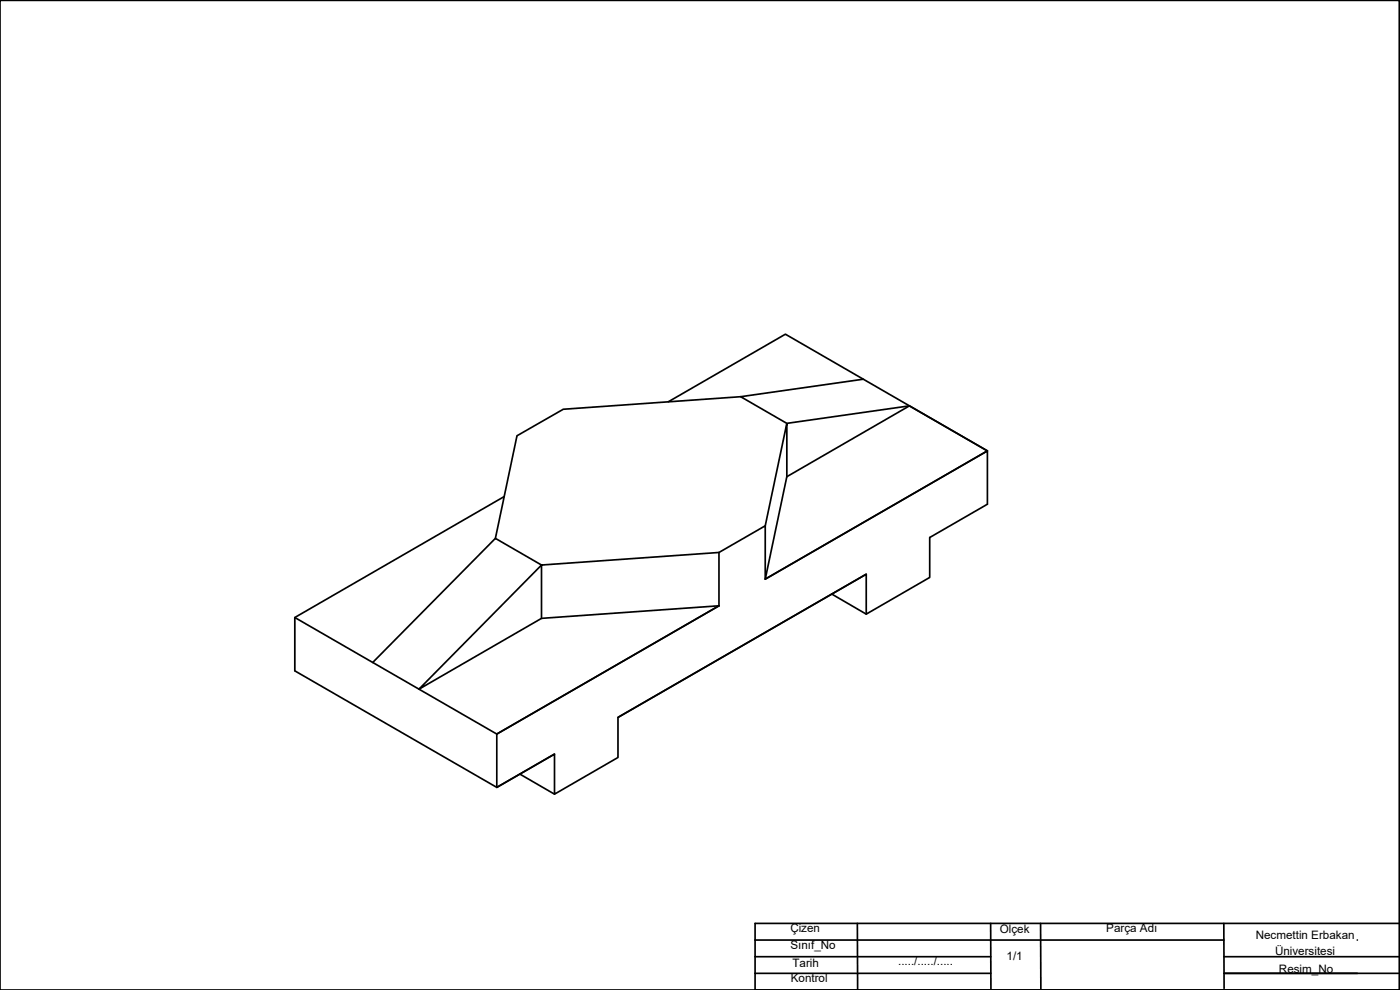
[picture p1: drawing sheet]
<svg xmlns="http://www.w3.org/2000/svg" width="420mm" height="297mm" viewBox="0 0 420 297" stroke-linecap="round" stroke-linejoin="round" font-family="sans-serif">
<!-- layer: 0 -->
<g fill="none" stroke="#000" stroke-width=".51">
<path d="M0 .1h419.9v296.9h-419.9zM222.3 119l-53.3 3.8-13.8 8-6.5 30.7M259.1 113.8l-36.8 5.2 13.8 8 36.8-5.2M200.6 120.6l35.1-20.3 60.6 35M296.3 135.3l-23.4-13.5-36.8 21.2-6.4 30.8 66.6-38.5v16l-17.3 10v12l-19 11v-12l-74.5 43v12l-19.1 11v-12l-17.3 9.9v-16l-60.6-34.9v16l60.6 34.9 17.3-9.9M296.3 135.3l-66.6 38.5v-16l-13.9 8v16M151.3 149l-62.8 36.3M236.1 143v-16l-6.4 30.8M215.8 165.8l-53.3 3.7-36.8 37.3 36.8-21.3v-16l-13.8-8-36.9 37.3M249.6 178.3l10.4 6M260 172.3l-74.5 43M215.8 181.8l-66.7 38.4"/>
<path d="M215.8 181.8l-53.3 3.7M156 232.3l10.4 6M257.3 277.1l.1 19.9M297.3 277.1l.1 19.7M312.3 277.1l.1 19.7M367.3 277.1l.1 19.5M419.9 277.1h-193.3v19.9h193.3M226.5 282.1h140.8M226.6 292h70.7M226.6 287h70.7M367.3 287h52.6M367.4 292h52.5"/>
<path d="M407.3 282.1h.1"/>
</g>
<g font-size="3.5">
<text x="237.2" y="279.6">Çizen</text>
<text x="300.1" y="280.1">Ölçek</text>
<text x="332" y="279.6">Parça Adı</text>
<text x="376.9" y="281.8">Necmettin Erbakan</text>
<text x="237.2" y="284.6">Sınıf_No</text>
<text x="302.1" y="287.9">1/1</text>
<text x="382.7" y="286.4">Üniversitesi</text>
<text x="237.8" y="290.2">Tarih</text>
<text x="269.5" y="289.5">...../...../.....</text>
<text x="383.8" y="291.8">Resim_No</text>
<text x="237.3" y="294.5">Kontrol</text>
</g>
</svg>
